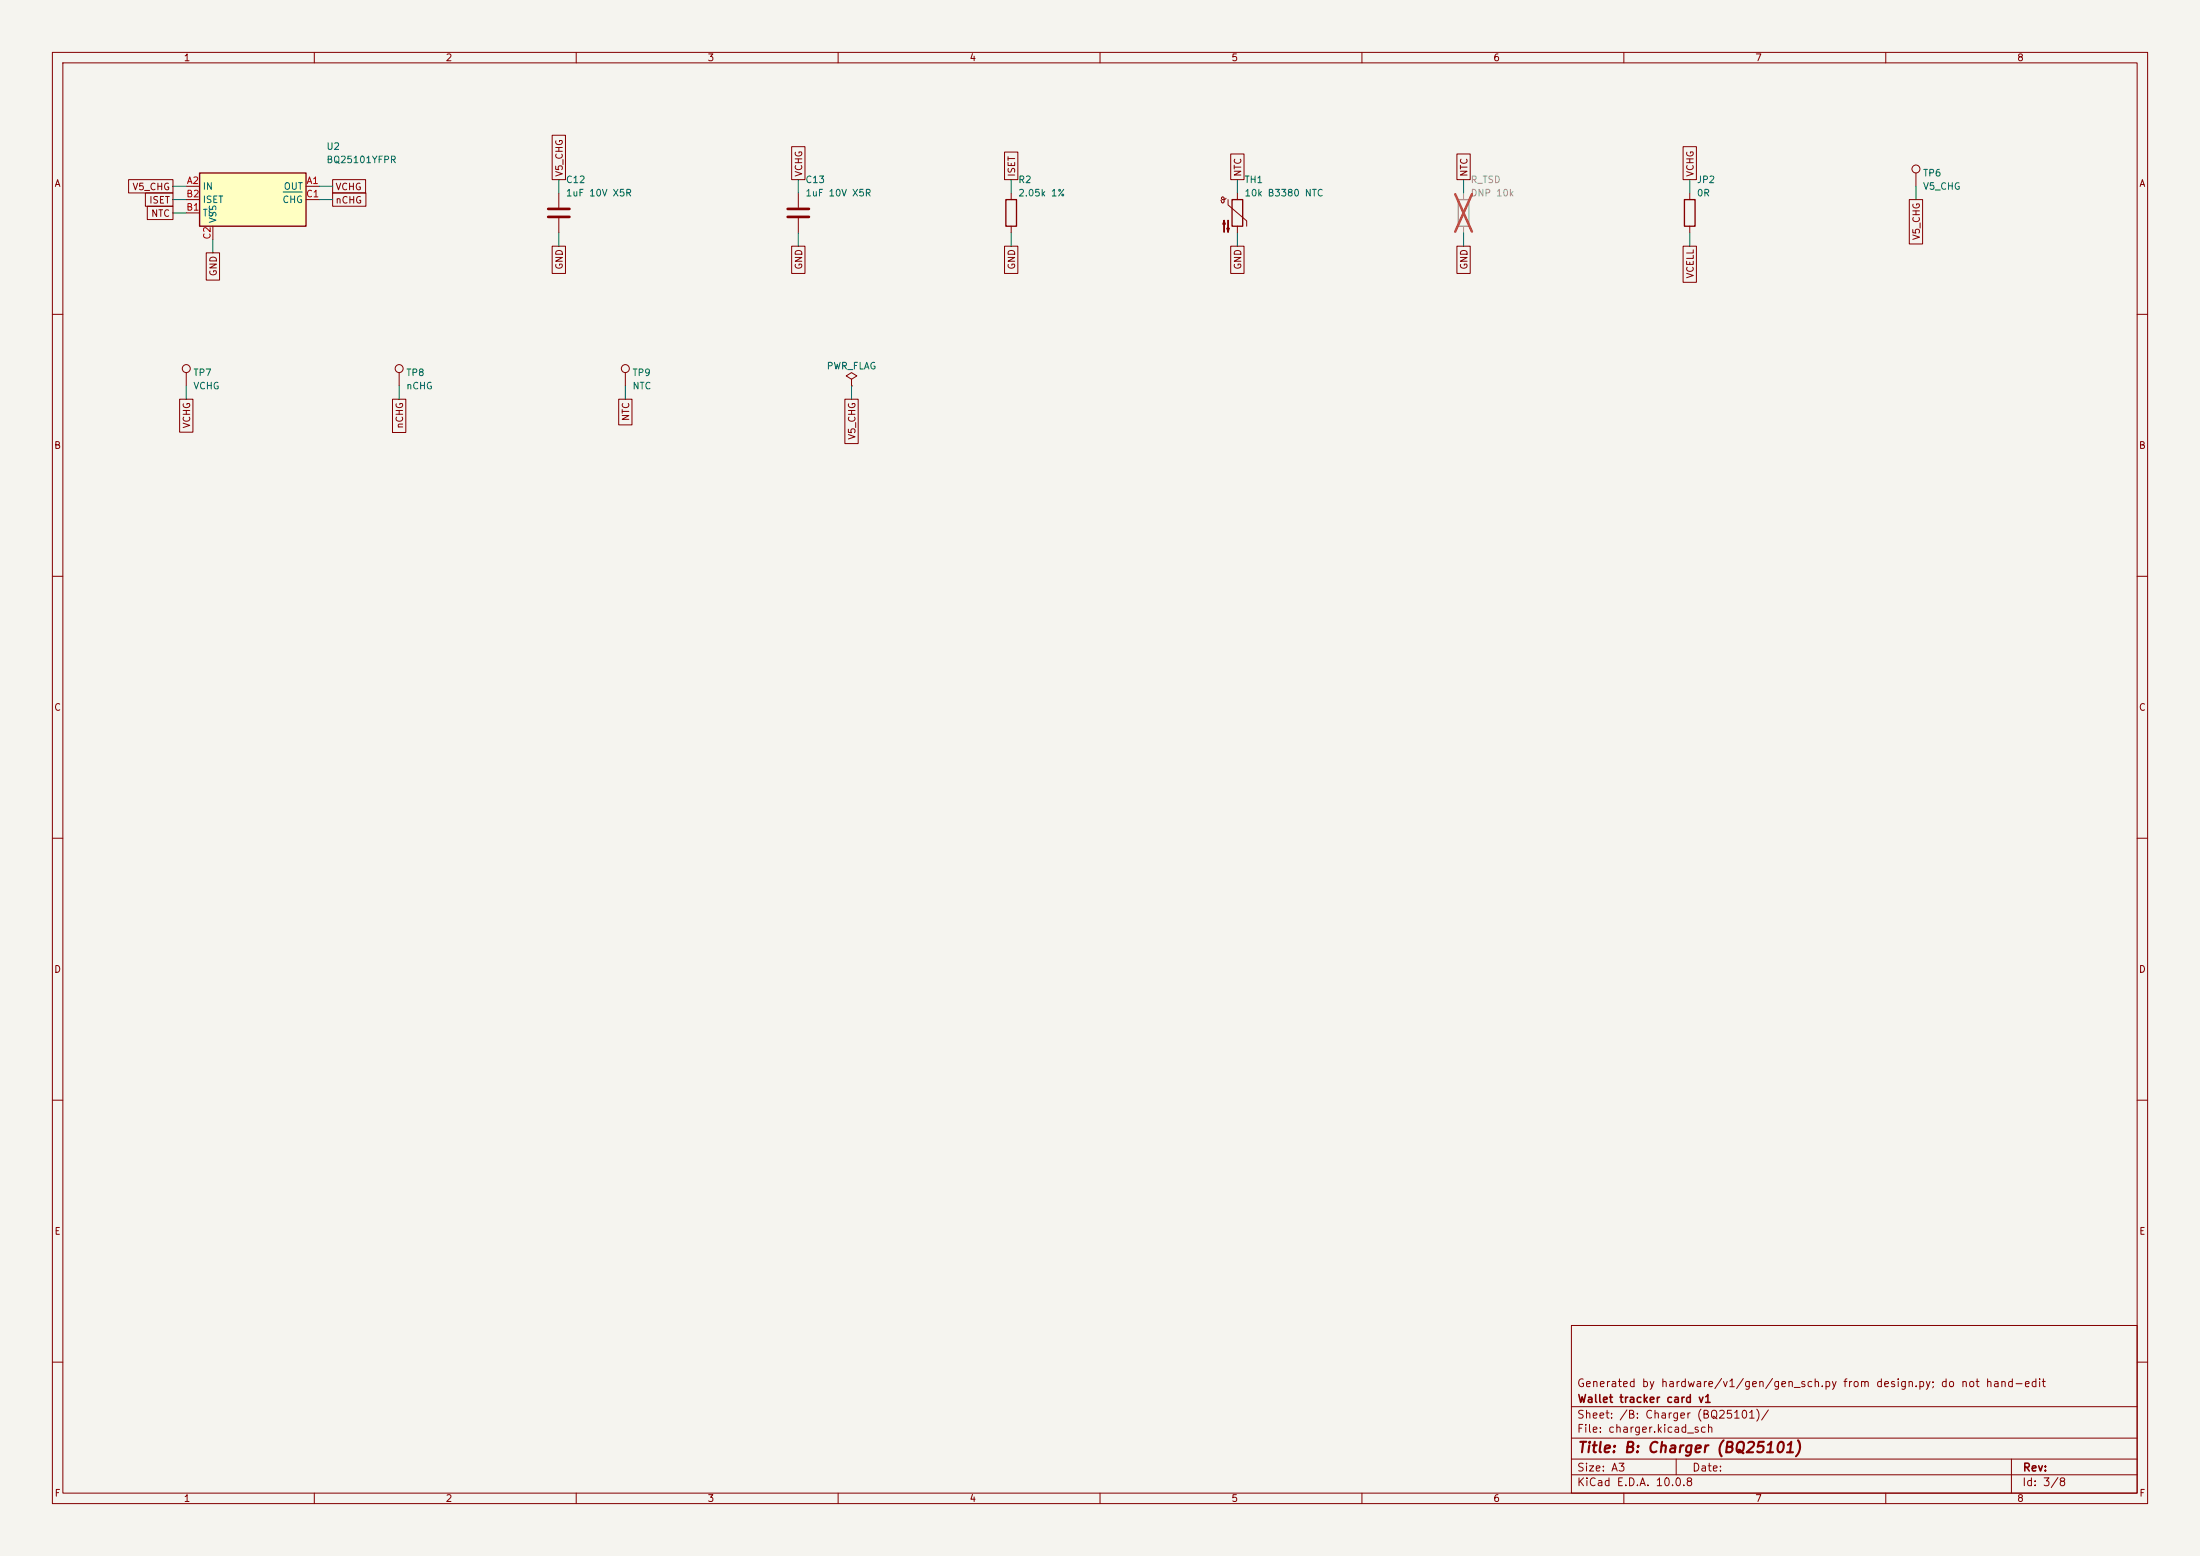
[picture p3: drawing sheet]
(kicad_sch
 (version 20260306)
 (generator "eeschema")
 (generator_version "10.0")
 (paper "A3")
 (title_block
  (title "B: Charger (BQ25101)")
  (company "Wallet tracker card v1")
  (comment 1 "Generated by hardware/v1/gen/gen_sch.py from design.py; do not hand-edit"))
 (lib_symbols
  (symbol "wallet_tracker:BQ25101YFP"
   (pin_names
    (offset 0.508)) (exclude_from_sim no) (in_bom yes) (on_board yes)
   (property "Reference" "U" (at 0 8.89 0) (effects (font (size 1.27 1.27))))
   (property "Value" "BQ25101YFP" (at 0 -10.16 0) (effects (font (size 1.27 1.27))))
   (property "Footprint" "Package_BGA:Texas_DSBGA-6_0.95x1.488mm_Layout2x3_P0.4mm" (at 0 0 0) (hide yes) (effects (font (size 1.27 1.27))))
   (property "Datasheet" "https://www.ti.com/lit/ds/symlink/bq25101.pdf" (at 0 0 0) (hide yes) (effects (font (size 1.27 1.27))))
   (property "Description" "BQ25101YFP" (at 0 0 0) (hide yes) (effects (font (size 1.27 1.27))))
   (symbol "BQ25101YFP_0_1"
    (rectangle (start -10.16 5.08) (end 10.16 -5.08) (stroke (width 0.254) (type default)) (fill (type background))))
   (symbol "BQ25101YFP_1_1"
    (pin power_in line (at -12.7 2.54 0) (length 2.54) (name "IN" (effects (font (size 1.27 1.27)))) (number "A2" (effects (font (size 1.27 1.27)))))
    (pin passive line (at -12.7 0 0) (length 2.54) (name "ISET" (effects (font (size 1.27 1.27)))) (number "B2" (effects (font (size 1.27 1.27)))))
    (pin input line (at -12.7 -2.54 0) (length 2.54) (name "TS" (effects (font (size 1.27 1.27)))) (number "B1" (effects (font (size 1.27 1.27)))))
    (pin power_out line (at 12.7 2.54 180) (length 2.54) (name "OUT" (effects (font (size 1.27 1.27)))) (number "A1" (effects (font (size 1.27 1.27)))))
    (pin open_collector line (at 12.7 0 180) (length 2.54) (name "~{CHG}" (effects (font (size 1.27 1.27)))) (number "C1" (effects (font (size 1.27 1.27)))))
    (pin power_in line (at -7.62 -7.62 90) (length 2.54) (name "VSS" (effects (font (size 1.27 1.27)))) (number "C2" (effects (font (size 1.27 1.27)))))))
  (symbol "Device:C"
   (pin_numbers (hide yes))
   (pin_names
    (offset 0.254)) (exclude_from_sim no) (in_bom yes) (on_board yes)
   (in_pos_files yes)
   (duplicate_pin_numbers_are_jumpers no)
   (property "Reference" "C" (at 0.635 2.54 0) (show_name no) (do_not_autoplace no) (effects (font (size 1.27 1.27)) (justify left)))
   (property "Value" "C" (at 0.635 -2.54 0) (show_name no) (do_not_autoplace no) (effects (font (size 1.27 1.27)) (justify left)))
   (property "Footprint" "" (at 0.9652 -3.81 0) (show_name no) (do_not_autoplace no) (hide yes) (effects (font (size 1.27 1.27))))
   (property "Datasheet" "" (at 0 0 0) (show_name no) (do_not_autoplace no) (hide yes) (effects (font (size 1.27 1.27))))
   (property "Description" "Unpolarized capacitor" (at 0 0 0) (show_name no) (do_not_autoplace no) (hide yes) (effects (font (size 1.27 1.27))))
   (symbol "C_0_1"
    (polyline (pts (xy -2.032 0.762) (xy 2.032 0.762)) (stroke (width 0.508) (type default)) (fill (type none)))
    (polyline (pts (xy -2.032 -0.762) (xy 2.032 -0.762)) (stroke (width 0.508) (type default)) (fill (type none))))
   (symbol "C_1_1"
    (pin passive line (at 0 3.81 270) (length 2.794) (name "" (effects (font (size 1.27 1.27)))) (number "1" (effects (font (size 1.27 1.27)))))
    (pin passive line (at 0 -3.81 90) (length 2.794) (name "" (effects (font (size 1.27 1.27)))) (number "2" (effects (font (size 1.27 1.27))))))
   (embedded_fonts no))
  (symbol "Device:R"
   (pin_numbers (hide yes))
   (pin_names
    (offset 0)) (exclude_from_sim no) (in_bom yes) (on_board yes)
   (in_pos_files yes)
   (duplicate_pin_numbers_are_jumpers no)
   (property "Reference" "R" (at 2.032 0 90) (show_name no) (do_not_autoplace no) (effects (font (size 1.27 1.27))))
   (property "Value" "R" (at 0 0 90) (show_name no) (do_not_autoplace no) (effects (font (size 1.27 1.27))))
   (property "Footprint" "" (at -1.778 0 90) (show_name no) (do_not_autoplace no) (hide yes) (effects (font (size 1.27 1.27))))
   (property "Datasheet" "" (at 0 0 0) (show_name no) (do_not_autoplace no) (hide yes) (effects (font (size 1.27 1.27))))
   (property "Description" "Resistor" (at 0 0 0) (show_name no) (do_not_autoplace no) (hide yes) (effects (font (size 1.27 1.27))))
   (symbol "R_0_1"
    (rectangle (start -1.016 -2.54) (end 1.016 2.54) (stroke (width 0.254) (type default)) (fill (type none))))
   (symbol "R_1_1"
    (pin passive line (at 0 3.81 270) (length 1.27) (name "" (effects (font (size 1.27 1.27)))) (number "1" (effects (font (size 1.27 1.27)))))
    (pin passive line (at 0 -3.81 90) (length 1.27) (name "" (effects (font (size 1.27 1.27)))) (number "2" (effects (font (size 1.27 1.27))))))
   (embedded_fonts no))
  (symbol "Device:Thermistor_NTC"
   (pin_numbers (hide yes))
   (pin_names
    (offset 0)) (exclude_from_sim no) (in_bom yes) (on_board yes)
   (in_pos_files yes)
   (duplicate_pin_numbers_are_jumpers no)
   (property "Reference" "TH" (at -4.445 0 90) (show_name no) (do_not_autoplace no) (effects (font (size 1.27 1.27))))
   (property "Value" "Thermistor_NTC" (at 3.175 0 90) (show_name no) (do_not_autoplace no) (effects (font (size 1.27 1.27))))
   (property "Footprint" "" (at 0 1.27 0) (show_name no) (do_not_autoplace no) (hide yes) (effects (font (size 1.27 1.27))))
   (property "Datasheet" "" (at 0 1.27 0) (show_name no) (do_not_autoplace no) (hide yes) (effects (font (size 1.27 1.27))))
   (property "Description" "Temperature dependent resistor, negative temperature coefficient" (at 0 0 0) (show_name no) (do_not_autoplace no) (hide yes) (effects (font (size 1.27 1.27))))
   (symbol "Thermistor_NTC_0_1"
    (arc (start -3.175 2.413) (mid -3.0506 2.3165) (end -3.048 2.159) (stroke (width 0) (type default)) (fill (type none)))
    (arc (start -3.048 2.794) (mid -2.9736 2.9736) (end -2.794 3.048) (stroke (width 0) (type default)) (fill (type none)))
    (arc (start -2.794 3.048) (mid -2.6144 2.9736) (end -2.54 2.794) (stroke (width 0) (type default)) (fill (type none)))
    (arc (start -2.794 2.54) (mid -2.9736 2.6144) (end -3.048 2.794) (stroke (width 0) (type default)) (fill (type none)))
    (arc (start -2.794 1.905) (mid -2.9736 1.9794) (end -3.048 2.159) (stroke (width 0) (type default)) (fill (type none)))
    (arc (start -2.54 2.159) (mid -2.6144 1.9794) (end -2.794 1.905) (stroke (width 0) (type default)) (fill (type none)))
    (arc (start -2.159 2.794) (mid -2.434 2.5608) (end -2.794 2.54) (stroke (width 0) (type default)) (fill (type none)))
    (polyline (pts (xy -2.54 2.159) (xy -2.54 2.794)) (stroke (width 0) (type default)) (fill (type none)))
    (polyline (pts (xy -2.54 -3.683) (xy -2.54 -1.397) (xy -2.794 -2.159) (xy -2.286 -2.159) (xy -2.54 -1.397) (xy -2.54 -1.651)) (stroke (width 0) (type default)) (fill (type outline)))
    (polyline (pts (xy -1.778 2.54) (xy -1.778 1.524) (xy 1.778 -1.524) (xy 1.778 -2.54)) (stroke (width 0) (type default)) (fill (type none)))
    (polyline (pts (xy -1.778 -1.397) (xy -1.778 -3.683) (xy -2.032 -2.921) (xy -1.524 -2.921) (xy -1.778 -3.683) (xy -1.778 -3.429)) (stroke (width 0) (type default)) (fill (type outline)))
    (rectangle (start -1.016 2.54) (end 1.016 -2.54) (stroke (width 0.254) (type default)) (fill (type none))))
   (symbol "Thermistor_NTC_1_1"
    (pin passive line (at 0 3.81 270) (length 1.27) (name "" (effects (font (size 1.27 1.27)))) (number "1" (effects (font (size 1.27 1.27)))))
    (pin passive line (at 0 -3.81 90) (length 1.27) (name "" (effects (font (size 1.27 1.27)))) (number "2" (effects (font (size 1.27 1.27))))))
   (embedded_fonts no))
  (symbol "Connector:TestPoint"
   (pin_numbers (hide yes))
   (pin_names
    (offset 0.762) (hide yes)) (exclude_from_sim no) (in_bom yes) (on_board yes)
   (in_pos_files yes)
   (duplicate_pin_numbers_are_jumpers no)
   (property "Reference" "TP" (at 0 6.858 0) (show_name no) (do_not_autoplace no) (effects (font (size 1.27 1.27))))
   (property "Value" "TestPoint" (at 0 5.08 0) (show_name no) (do_not_autoplace no) (effects (font (size 1.27 1.27))))
   (property "Footprint" "" (at 5.08 0 0) (show_name no) (do_not_autoplace no) (hide yes) (effects (font (size 1.27 1.27))))
   (property "Datasheet" "" (at 5.08 0 0) (show_name no) (do_not_autoplace no) (hide yes) (effects (font (size 1.27 1.27))))
   (property "Description" "test point" (at 0 0 0) (show_name no) (do_not_autoplace no) (hide yes) (effects (font (size 1.27 1.27))))
   (symbol "TestPoint_0_1"
    (circle (center 0 3.302) (radius 0.762) (stroke (width 0) (type default)) (fill (type none))))
   (symbol "TestPoint_1_1"
    (pin passive line (at 0 0 90) (length 2.54) (name "1" (effects (font (size 1.27 1.27)))) (number "1" (effects (font (size 1.27 1.27))))))
   (embedded_fonts no))
  (symbol "power:PWR_FLAG"
   (power global)
   (pin_numbers (hide yes))
   (pin_names
    (offset 0) (hide yes)) (exclude_from_sim no) (in_bom yes) (on_board yes)
   (in_pos_files yes)
   (duplicate_pin_numbers_are_jumpers no)
   (property "Reference" "#FLG" (at 0 1.905 0) (show_name no) (do_not_autoplace no) (hide yes) (effects (font (size 1.27 1.27))))
   (property "Value" "PWR_FLAG" (at 0 3.81 0) (show_name no) (do_not_autoplace no) (effects (font (size 1.27 1.27))))
   (property "Footprint" "" (at 0 0 0) (show_name no) (do_not_autoplace no) (hide yes) (effects (font (size 1.27 1.27))))
   (property "Datasheet" "" (at 0 0 0) (show_name no) (do_not_autoplace no) (hide yes) (effects (font (size 1.27 1.27))))
   (property "Description" "Special symbol for telling ERC where power comes from" (at 0 0 0) (show_name no) (do_not_autoplace no) (hide yes) (effects (font (size 1.27 1.27))))
   (symbol "PWR_FLAG_0_0"
    (pin power_out line (at 0 0 90) (length 0) (name "" (effects (font (size 1.27 1.27)))) (number "1" (effects (font (size 1.27 1.27))))))
   (symbol "PWR_FLAG_0_1"
    (polyline (pts (xy 0 0) (xy 0 1.27) (xy -1.016 1.905) (xy 0 2.54) (xy 1.016 1.905) (xy 0 1.27)) (stroke (width 0) (type default)) (fill (type none))))
   (embedded_fonts no)))
 (wire (pts (xy 35.56 35.56) (xy 33.02 35.56)) (stroke (width 0) (type default)))
 (global_label "V5_CHG"
  (shape passive) (at 33.02 35.56 180) (fields_autoplaced yes) (effects (font (size 1.27 1.27)) (justify right)))
 (wire (pts (xy 35.56 38.1) (xy 33.02 38.1)) (stroke (width 0) (type default)))
 (global_label "ISET"
  (shape passive) (at 33.02 38.1 180) (fields_autoplaced yes) (effects (font (size 1.27 1.27)) (justify right)))
 (wire (pts (xy 35.56 40.64) (xy 33.02 40.64)) (stroke (width 0) (type default)))
 (global_label "NTC"
  (shape passive) (at 33.02 40.64 180) (fields_autoplaced yes) (effects (font (size 1.27 1.27)) (justify right)))
 (wire (pts (xy 60.96 35.56) (xy 63.5 35.56)) (stroke (width 0) (type default)))
 (global_label "VCHG"
  (shape passive) (at 63.5 35.56 0) (fields_autoplaced yes) (effects (font (size 1.27 1.27)) (justify left)))
 (wire (pts (xy 60.96 38.1) (xy 63.5 38.1)) (stroke (width 0) (type default)))
 (global_label "nCHG"
  (shape passive) (at 63.5 38.1 0) (fields_autoplaced yes) (effects (font (size 1.27 1.27)) (justify left)))
 (wire (pts (xy 40.64 45.72) (xy 40.64 48.26)) (stroke (width 0) (type default)))
 (global_label "GND"
  (shape passive) (at 40.64 48.26 270) (fields_autoplaced yes) (effects (font (size 1.27 1.27)) (justify right)))
 (symbol
  (lib_id "wallet_tracker:BQ25101YFP") (at 48.26 38.1 0) (unit 1) (exclude_from_sim no) (in_bom yes) (on_board yes) (dnp no)
  (property "Reference" "U2" (at 62.23 27.94 0) (effects (font (size 1.27 1.27)) (justify left)))
  (property "Value" "BQ25101YFPR" (at 62.23 30.48 0) (effects (font (size 1.27 1.27)) (justify left)))
  (property "Footprint" "Package_BGA:Texas_DSBGA-6_0.95x1.488mm_Layout2x3_P0.4mm" (at 48.26 38.1 0) (hide yes) (effects (font (size 1.27 1.27))))
  (property "Datasheet" "" (at 48.26 38.1 0) (hide yes) (effects (font (size 1.27 1.27))))
  (property "MPN" "TI BQ25101YFPR" (at 48.26 38.1 0) (hide yes) (effects (font (size 1.27 1.27))))
  (property "Source" "design/pinmaps/BQ25101.md" (at 48.26 38.1 0) (hide yes) (effects (font (size 1.27 1.27))))
  (property "LCSC" "C478468" (at 48.26 38.1 0) (hide yes) (effects (font (size 1.27 1.27)))) (pin "A1") (pin "A2") (pin "B1") (pin "B2") (pin "C1") (pin "C2"))
 (wire (pts (xy 106.68 36.83) (xy 106.68 34.29)) (stroke (width 0) (type default)))
 (global_label "V5_CHG"
  (shape passive) (at 106.68 34.29 90) (fields_autoplaced yes) (effects (font (size 1.27 1.27)) (justify left)))
 (wire (pts (xy 106.68 44.45) (xy 106.68 46.99)) (stroke (width 0) (type default)))
 (global_label "GND"
  (shape passive) (at 106.68 46.99 270) (fields_autoplaced yes) (effects (font (size 1.27 1.27)) (justify right)))
 (symbol
  (lib_id "Device:C") (at 106.68 40.64 0) (unit 1) (exclude_from_sim no) (in_bom yes) (on_board yes) (dnp no)
  (property "Reference" "C12" (at 107.95 34.29 0) (effects (font (size 1.27 1.27)) (justify left)))
  (property "Value" "1uF 10V X5R" (at 107.95 36.83 0) (effects (font (size 1.27 1.27)) (justify left)))
  (property "Footprint" "Capacitor_SMD:C_0402_1005Metric" (at 106.68 40.64 0) (hide yes) (effects (font (size 1.27 1.27))))
  (property "Datasheet" "" (at 106.68 40.64 0) (hide yes) (effects (font (size 1.27 1.27))))
  (property "MPN" "" (at 106.68 40.64 0) (hide yes) (effects (font (size 1.27 1.27))))
  (property "Source" "docs/03_schematic_spec.md" (at 106.68 40.64 0) (hide yes) (effects (font (size 1.27 1.27))))
  (property "LCSC" "C52923" (at 106.68 40.64 0) (hide yes) (effects (font (size 1.27 1.27)))) (pin "1") (pin "2"))
 (wire (pts (xy 152.4 36.83) (xy 152.4 34.29)) (stroke (width 0) (type default)))
 (global_label "VCHG"
  (shape passive) (at 152.4 34.29 90) (fields_autoplaced yes) (effects (font (size 1.27 1.27)) (justify left)))
 (wire (pts (xy 152.4 44.45) (xy 152.4 46.99)) (stroke (width 0) (type default)))
 (global_label "GND"
  (shape passive) (at 152.4 46.99 270) (fields_autoplaced yes) (effects (font (size 1.27 1.27)) (justify right)))
 (symbol
  (lib_id "Device:C") (at 152.4 40.64 0) (unit 1) (exclude_from_sim no) (in_bom yes) (on_board yes) (dnp no)
  (property "Reference" "C13" (at 153.67 34.29 0) (effects (font (size 1.27 1.27)) (justify left)))
  (property "Value" "1uF 10V X5R" (at 153.67 36.83 0) (effects (font (size 1.27 1.27)) (justify left)))
  (property "Footprint" "Capacitor_SMD:C_0402_1005Metric" (at 152.4 40.64 0) (hide yes) (effects (font (size 1.27 1.27))))
  (property "Datasheet" "" (at 152.4 40.64 0) (hide yes) (effects (font (size 1.27 1.27))))
  (property "MPN" "" (at 152.4 40.64 0) (hide yes) (effects (font (size 1.27 1.27))))
  (property "Source" "docs/03_schematic_spec.md (10 V part, spec min 6.3 V)" (at 152.4 40.64 0) (hide yes) (effects (font (size 1.27 1.27))))
  (property "LCSC" "C52923" (at 152.4 40.64 0) (hide yes) (effects (font (size 1.27 1.27)))) (pin "1") (pin "2"))
 (wire (pts (xy 193.04 36.83) (xy 193.04 34.29)) (stroke (width 0) (type default)))
 (global_label "ISET"
  (shape passive) (at 193.04 34.29 90) (fields_autoplaced yes) (effects (font (size 1.27 1.27)) (justify left)))
 (wire (pts (xy 193.04 44.45) (xy 193.04 46.99)) (stroke (width 0) (type default)))
 (global_label "GND"
  (shape passive) (at 193.04 46.99 270) (fields_autoplaced yes) (effects (font (size 1.27 1.27)) (justify right)))
 (symbol
  (lib_id "Device:R") (at 193.04 40.64 0) (unit 1) (exclude_from_sim no) (in_bom yes) (on_board yes) (dnp no)
  (property "Reference" "R2" (at 194.31 34.29 0) (effects (font (size 1.27 1.27)) (justify left)))
  (property "Value" "2.05k 1%" (at 194.31 36.83 0) (effects (font (size 1.27 1.27)) (justify left)))
  (property "Footprint" "Resistor_SMD:R_0402_1005Metric" (at 193.04 40.64 0) (hide yes) (effects (font (size 1.27 1.27))))
  (property "Datasheet" "" (at 193.04 40.64 0) (hide yes) (effects (font (size 1.27 1.27))))
  (property "MPN" "" (at 193.04 40.64 0) (hide yes) (effects (font (size 1.27 1.27))))
  (property "Source" "KISET 135/2.05k = 66 mA" (at 193.04 40.64 0) (hide yes) (effects (font (size 1.27 1.27))))
  (property "LCSC" "C226951" (at 193.04 40.64 0) (hide yes) (effects (font (size 1.27 1.27)))) (pin "1") (pin "2"))
 (wire (pts (xy 236.22 36.83) (xy 236.22 34.29)) (stroke (width 0) (type default)))
 (global_label "NTC"
  (shape passive) (at 236.22 34.29 90) (fields_autoplaced yes) (effects (font (size 1.27 1.27)) (justify left)))
 (wire (pts (xy 236.22 44.45) (xy 236.22 46.99)) (stroke (width 0) (type default)))
 (global_label "GND"
  (shape passive) (at 236.22 46.99 270) (fields_autoplaced yes) (effects (font (size 1.27 1.27)) (justify right)))
 (symbol
  (lib_id "Device:Thermistor_NTC") (at 236.22 40.64 0) (unit 1) (exclude_from_sim no) (in_bom yes) (on_board yes) (dnp no)
  (property "Reference" "TH1" (at 237.49 34.29 0) (effects (font (size 1.27 1.27)) (justify left)))
  (property "Value" "10k B3380 NTC" (at 237.49 36.83 0) (effects (font (size 1.27 1.27)) (justify left)))
  (property "Footprint" "Resistor_SMD:R_0402_1005Metric" (at 236.22 40.64 0) (hide yes) (effects (font (size 1.27 1.27))))
  (property "Datasheet" "" (at 236.22 40.64 0) (hide yes) (effects (font (size 1.27 1.27))))
  (property "MPN" "Murata NCP15XH103F03RC" (at 236.22 40.64 0) (hide yes) (effects (font (size 1.27 1.27))))
  (property "Source" "docs/03_schematic_spec.md (v1: on-board 0402; v2: thin film on cell)" (at 236.22 40.64 0) (hide yes) (effects (font (size 1.27 1.27))))
  (property "LCSC" "C77131" (at 236.22 40.64 0) (hide yes) (effects (font (size 1.27 1.27)))) (pin "1") (pin "2"))
 (wire (pts (xy 279.4 36.83) (xy 279.4 34.29)) (stroke (width 0) (type default)))
 (global_label "NTC"
  (shape passive) (at 279.4 34.29 90) (fields_autoplaced yes) (effects (font (size 1.27 1.27)) (justify left)))
 (wire (pts (xy 279.4 44.45) (xy 279.4 46.99)) (stroke (width 0) (type default)))
 (global_label "GND"
  (shape passive) (at 279.4 46.99 270) (fields_autoplaced yes) (effects (font (size 1.27 1.27)) (justify right)))
 (symbol
  (lib_id "Device:R") (at 279.4 40.64 0) (unit 1) (exclude_from_sim no) (in_bom no) (on_board yes) (dnp yes)
  (property "Reference" "R_TSD" (at 280.67 34.29 0) (effects (font (size 1.27 1.27)) (justify left)))
  (property "Value" "DNP 10k" (at 280.67 36.83 0) (effects (font (size 1.27 1.27)) (justify left)))
  (property "Footprint" "Resistor_SMD:R_0402_1005Metric" (at 279.4 40.64 0) (hide yes) (effects (font (size 1.27 1.27))))
  (property "Datasheet" "" (at 279.4 40.64 0) (hide yes) (effects (font (size 1.27 1.27))))
  (property "MPN" "" (at 279.4 40.64 0) (hide yes) (effects (font (size 1.27 1.27))))
  (property "Source" "BQ25101 p.3: 10k to VSS disables NTC" (at 279.4 40.64 0) (hide yes) (effects (font (size 1.27 1.27))))
  (property "LCSC" "" (at 279.4 40.64 0) (hide yes) (effects (font (size 1.27 1.27)))) (pin "1") (pin "2"))
 (wire (pts (xy 322.58 36.83) (xy 322.58 34.29)) (stroke (width 0) (type default)))
 (global_label "VCHG"
  (shape passive) (at 322.58 34.29 90) (fields_autoplaced yes) (effects (font (size 1.27 1.27)) (justify left)))
 (wire (pts (xy 322.58 44.45) (xy 322.58 46.99)) (stroke (width 0) (type default)))
 (global_label "VCELL"
  (shape passive) (at 322.58 46.99 270) (fields_autoplaced yes) (effects (font (size 1.27 1.27)) (justify right)))
 (symbol
  (lib_id "Device:R") (at 322.58 40.64 0) (unit 1) (exclude_from_sim no) (in_bom yes) (on_board yes) (dnp no)
  (property "Reference" "JP2" (at 323.85 34.29 0) (effects (font (size 1.27 1.27)) (justify left)))
  (property "Value" "0R" (at 323.85 36.83 0) (effects (font (size 1.27 1.27)) (justify left)))
  (property "Footprint" "Resistor_SMD:R_0603_1608Metric" (at 322.58 40.64 0) (hide yes) (effects (font (size 1.27 1.27))))
  (property "Datasheet" "" (at 322.58 40.64 0) (hide yes) (effects (font (size 1.27 1.27))))
  (property "MPN" "" (at 322.58 40.64 0) (hide yes) (effects (font (size 1.27 1.27))))
  (property "Source" "v1: charger->cell section link" (at 322.58 40.64 0) (hide yes) (effects (font (size 1.27 1.27))))
  (property "LCSC" "C21189" (at 322.58 40.64 0) (hide yes) (effects (font (size 1.27 1.27)))) (pin "1") (pin "2"))
 (wire (pts (xy 365.76 35.56) (xy 365.76 38.1)) (stroke (width 0) (type default)))
 (global_label "V5_CHG"
  (shape passive) (at 365.76 38.1 270) (fields_autoplaced yes) (effects (font (size 1.27 1.27)) (justify right)))
 (symbol
  (lib_id "Connector:TestPoint") (at 365.76 35.56 0) (unit 1) (exclude_from_sim no) (in_bom no) (on_board yes) (dnp no)
  (property "Reference" "TP6" (at 367.03 33.02 0) (effects (font (size 1.27 1.27)) (justify left)))
  (property "Value" "V5_CHG" (at 367.03 35.56 0) (effects (font (size 1.27 1.27)) (justify left)))
  (property "Footprint" "TestPoint:TestPoint_Pad_D1.0mm" (at 365.76 35.56 0) (hide yes) (effects (font (size 1.27 1.27))))
  (property "Datasheet" "" (at 365.76 35.56 0) (hide yes) (effects (font (size 1.27 1.27))))
  (property "MPN" "" (at 365.76 35.56 0) (hide yes) (effects (font (size 1.27 1.27))))
  (property "Source" "v1 dev board: test pad" (at 365.76 35.56 0) (hide yes) (effects (font (size 1.27 1.27))))
  (property "LCSC" "" (at 365.76 35.56 0) (hide yes) (effects (font (size 1.27 1.27)))) (pin "1"))
 (wire (pts (xy 35.56 73.66) (xy 35.56 76.2)) (stroke (width 0) (type default)))
 (global_label "VCHG"
  (shape passive) (at 35.56 76.2 270) (fields_autoplaced yes) (effects (font (size 1.27 1.27)) (justify right)))
 (symbol
  (lib_id "Connector:TestPoint") (at 35.56 73.66 0) (unit 1) (exclude_from_sim no) (in_bom no) (on_board yes) (dnp no)
  (property "Reference" "TP7" (at 36.83 71.12 0) (effects (font (size 1.27 1.27)) (justify left)))
  (property "Value" "VCHG" (at 36.83 73.66 0) (effects (font (size 1.27 1.27)) (justify left)))
  (property "Footprint" "TestPoint:TestPoint_Pad_D1.0mm" (at 35.56 73.66 0) (hide yes) (effects (font (size 1.27 1.27))))
  (property "Datasheet" "" (at 35.56 73.66 0) (hide yes) (effects (font (size 1.27 1.27))))
  (property "MPN" "" (at 35.56 73.66 0) (hide yes) (effects (font (size 1.27 1.27))))
  (property "Source" "v1 dev board: test pad" (at 35.56 73.66 0) (hide yes) (effects (font (size 1.27 1.27))))
  (property "LCSC" "" (at 35.56 73.66 0) (hide yes) (effects (font (size 1.27 1.27)))) (pin "1"))
 (wire (pts (xy 76.2 73.66) (xy 76.2 76.2)) (stroke (width 0) (type default)))
 (global_label "nCHG"
  (shape passive) (at 76.2 76.2 270) (fields_autoplaced yes) (effects (font (size 1.27 1.27)) (justify right)))
 (symbol
  (lib_id "Connector:TestPoint") (at 76.2 73.66 0) (unit 1) (exclude_from_sim no) (in_bom no) (on_board yes) (dnp no)
  (property "Reference" "TP8" (at 77.47 71.12 0) (effects (font (size 1.27 1.27)) (justify left)))
  (property "Value" "nCHG" (at 77.47 73.66 0) (effects (font (size 1.27 1.27)) (justify left)))
  (property "Footprint" "TestPoint:TestPoint_Pad_D1.0mm" (at 76.2 73.66 0) (hide yes) (effects (font (size 1.27 1.27))))
  (property "Datasheet" "" (at 76.2 73.66 0) (hide yes) (effects (font (size 1.27 1.27))))
  (property "MPN" "" (at 76.2 73.66 0) (hide yes) (effects (font (size 1.27 1.27))))
  (property "Source" "v1 dev board: test pad" (at 76.2 73.66 0) (hide yes) (effects (font (size 1.27 1.27))))
  (property "LCSC" "" (at 76.2 73.66 0) (hide yes) (effects (font (size 1.27 1.27)))) (pin "1"))
 (wire (pts (xy 119.38 73.66) (xy 119.38 76.2)) (stroke (width 0) (type default)))
 (global_label "NTC"
  (shape passive) (at 119.38 76.2 270) (fields_autoplaced yes) (effects (font (size 1.27 1.27)) (justify right)))
 (symbol
  (lib_id "Connector:TestPoint") (at 119.38 73.66 0) (unit 1) (exclude_from_sim no) (in_bom no) (on_board yes) (dnp no)
  (property "Reference" "TP9" (at 120.65 71.12 0) (effects (font (size 1.27 1.27)) (justify left)))
  (property "Value" "NTC" (at 120.65 73.66 0) (effects (font (size 1.27 1.27)) (justify left)))
  (property "Footprint" "TestPoint:TestPoint_Pad_D1.0mm" (at 119.38 73.66 0) (hide yes) (effects (font (size 1.27 1.27))))
  (property "Datasheet" "" (at 119.38 73.66 0) (hide yes) (effects (font (size 1.27 1.27))))
  (property "MPN" "" (at 119.38 73.66 0) (hide yes) (effects (font (size 1.27 1.27))))
  (property "Source" "v1 dev board: test pad" (at 119.38 73.66 0) (hide yes) (effects (font (size 1.27 1.27))))
  (property "LCSC" "" (at 119.38 73.66 0) (hide yes) (effects (font (size 1.27 1.27)))) (pin "1"))
 (wire (pts (xy 162.56 73.66) (xy 162.56 76.2)) (stroke (width 0) (type default)))
 (global_label "V5_CHG"
  (shape passive) (at 162.56 76.2 270) (fields_autoplaced yes) (effects (font (size 1.27 1.27)) (justify right)))
 (symbol
  (lib_id "power:PWR_FLAG") (at 162.56 73.66 0) (unit 1) (exclude_from_sim no) (in_bom no) (on_board no) (dnp no)
  (property "Reference" "#FLG_charger_V5_CHG" (at 162.56 75.66 0) (hide yes) (effects (font (size 1.27 1.27))))
  (property "Value" "PWR_FLAG" (at 162.56 69.85 0) (effects (font (size 1.27 1.27))))
  (property "Footprint" "" (at 162.56 73.66 0) (hide yes) (effects (font (size 1.27 1.27))))
  (property "Datasheet" "" (at 162.56 73.66 0) (hide yes) (effects (font (size 1.27 1.27)))) (pin "1"))
 (embedded_fonts no))
